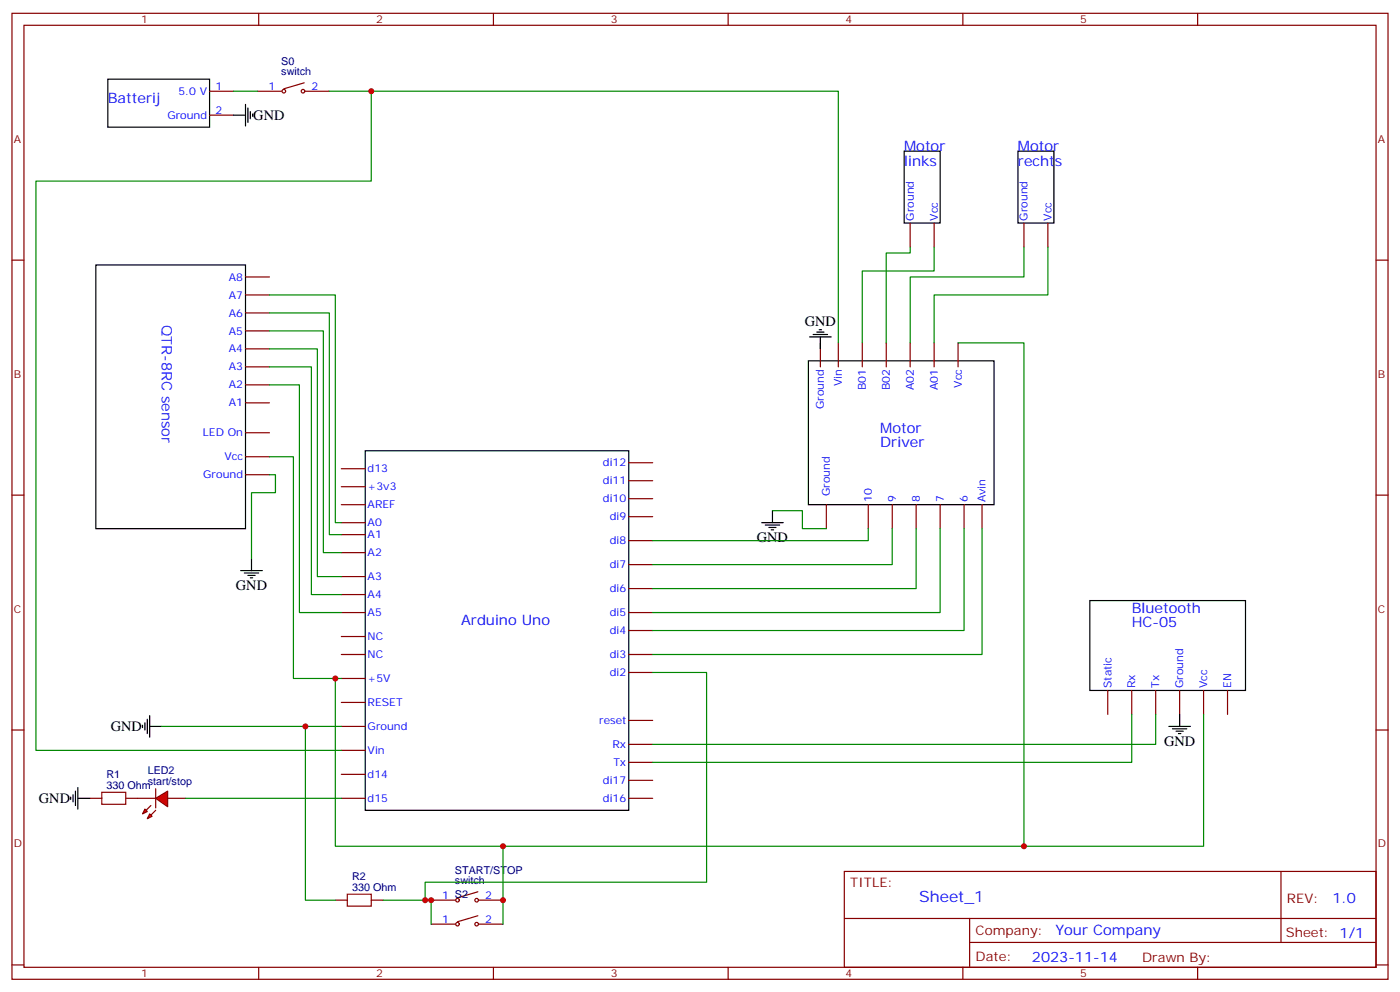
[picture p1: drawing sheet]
<svg xmlns="http://www.w3.org/2000/svg" width="412mm" height="292mm" viewBox="0 0 412 292" stroke-linecap="round" stroke-linejoin="round" font-family="sans-serif">
<g fill="none" stroke="#870000" stroke-width=".35">
<path d="M3.5 3.9h405.4v284.4h-405.4zM7.1 7.4h398.2v277.3h-398.2zM76.2 3.9v3.5M145.3 3.9v3.5M214.5 3.9v3.5M283.6 3.9v3.5M352.8 3.9v3.5M61.7 26.8h7.1M61.7 33.9h7.1M75.8 26.8h7.1M89.6 24.4l-6 1.7M90 26.8h7"/>
<path d="M3.5 76.6h3.6M268.1 65.7v7M275.2 65.7v7M301.6 65.7v7M308.7 65.7v7M405.3 76.6h3.6M72.3 81.5h7.1M72.3 86.8h7.1M72.3 92.1h7.1M72.3 97.4h7.1M72.3 102.7h7.1M72.3 108h7.1"/>
<path d="M72.3 113.3h7.1M72.3 118.6h7.1M241.7 100.9v7.1M246.9 100.9v7.1M254 100.9v7.1M261.1 100.9v7.1M268.1 100.9v7.1M275.2 100.9v7.1M282.2 100.9v7.1M72.3 127.4h7.1M72.3 134.4h7.1M72.3 139.7h7.1"/>
<path d="M100.5 138h7.1M185.2 136.2h7.1M3.5 145.7h3.6M100.5 143.3h7.1M100.5 148.6h7.1M100.5 153.8h7.1M100.5 157.4h7.1M185.2 141.5h7.1M185.2 146.8h7.1M185.2 152.1h7.1M185.2 159.1h7.1M255.8 148.6v7"/>
<path d="M262.8 148.6v7M269.9 148.6v7M276.9 148.6v7M284 148.6v7M289.3 148.6v7M405.3 145.7h3.6M100.5 162.7h7.1M100.5 169.7h7.1M100.5 175h7.1M185.2 166.2h7.1M185.2 173.2h7.1M100.5 180.3h7.1"/>
<path d="M100.5 192.7h7.1M100.5 187.4h7.1M100.5 199.7h7.1M185.2 180.3h7.1M185.2 185.6h7.1M185.2 192.7h7.1M185.2 197.9h7.1M3.5 214.9h3.6M100.5 206.8h7.1M100.5 213.8h7.1M185.2 212.1h7.1M185.2 219.1h7.1"/>
<path d="M326.3 203.2v7.1M333.4 203.2v7.1M340.4 203.2v7.1M347.5 203.2v7.1M354.5 203.2v7.1M361.6 203.2v7.1M405.3 214.9h3.6M26.5 235h3.5M37 235h3.6M100.5 235h7.1M100.5 220.9h7.1M100.5 227.9h7.1"/>
<path d="M185.2 235h7.1M185.2 224.4h7.1M185.2 229.7h7.1M248.7 256.5h156.6v28.2h-156.6zM377.3 256.5v20.9M127 265h7.1M140.8 262.5l-6 1.8M141.1 265h7.1M248.7 270.4h156.5M285.6 277.4h119.6M285.6 270.4v14.1M3.5 284h3.6"/>
<path d="M76.2 284.7v3.6M145.3 284.7v3.6M214.5 284.7v3.6M283.6 284.7v3.6M352.8 284.7v3.6M405.3 284h3.6"/>
<circle cx="83.6" cy="26.8" r=".53"/>
<circle cx="89.3" cy="26.8" r=".53"/>
<circle cx="134.8" cy="265" r=".53"/>
<circle cx="140.4" cy="265" r=".53"/>
</g>
<g fill="none" stroke="#000" stroke-width=".35">
<path d="M31.7 23.3h30v14.1h-30zM68.8 33.9h3.5M72.3 30.7v6.4M73 31.8v4.2M73.7 32.8v2.2M74.4 33.5v.8M266.3 44.5h10.6v21.2h-10.6zM299.9 44.5h10.5v21.2h-10.5zM28.2 78h44.1v77.6h-44.1zM238.5 99.2h6.3M239.5 98.5h4.3M240.6 97.8h2.1"/>
<path d="M241.3 97h.7M241.7 99.2v3.5M238.1 106.2h54.7v42.4h-54.7zM107.6 132.7h77.6v105.8h-77.6zM321 176.8h45.9v26.4h-45.9zM344.3 213.8h6.4M345.4 214.5h4.2M346.4 215.2h2.1M347.1 215.9h.7M347.5 210.3v3.5"/>
</g>
<path d="M30 233.2h7v3.5h-7z" fill="none" stroke="#a10000" stroke-width=".35"/>
<path d="M68.8 26.8h7M97 26.8h149.9v74.1M268.1 72.7v1.8h-7v26.4M275.2 72.7v7.1h-21.2v21.1M301.6 72.7v8.8h-33.5v19.4M308.7 72.7v14.1h-33.5v14.1M289.3 155.6v37.1h-97" fill="none" stroke="#008700" stroke-width=".35"/>
<g fill="#f00" stroke="#870000" stroke-width=".35">
<path d="M45.9 235l3.5-2.1v4.6z"/>
<path d="M45.9 232.2v5.6z"/>
</g>
<g fill="#870000" stroke="#870000" stroke-width=".35">
<path d="M45.9 238.5l-1.5 1.4z"/>
<path d="M44.4 237.1l-1.4 1.4z"/>
</g>
<g fill="#f00" stroke="#870000" stroke-width=".35">
<path d="M44.1 239.6l.7 .7-1.4 .7z"/>
<path d="M42.7 238.2l.7 .7-1.4 .7z"/>
</g>
<g fill="none" stroke="#870000" stroke-width=".35">
<path d="M243.4 148.6v7M40.6 235h5.3M49.4 235h5.3M98.8 265h3.5M109.4 265h3.5M127 272h7.1M140.8 269.6l-6 1.7M141.1 272h7.1"/>
<circle cx="134.8" cy="272" r=".53"/>
<circle cx="140.4" cy="272" r=".53"/>
</g>
<g fill="none" stroke="#000" stroke-width=".35">
<path d="M224.4 153.8h6.3M225.4 154.6h4.3M226.5 155.3h2.1M227.2 156h.7M227.5 150.3v3.5M70.9 168h6.4M72 168.7h4.2M73 169.4h2.1M73.7 170.1h.7M74.1 164.4v3.6M42 213.5v.7M42.7 212.8v2.1"/>
<path d="M43.4 211.7v4.2M44.1 213.8h3.5M44.1 210.6v6.4M20.8 234.6v.7M21.5 233.9v2.1M22.2 232.9v4.2M22.9 235h3.6M22.9 231.8v6.4"/>
</g>
<g fill="none" stroke="#008700" stroke-width=".35">
<path d="M109.4 26.8v26.5h-98.8v167.6h89.9M79.4 86.8h19.4v67h1.7M79.4 92.1h17.6v65.3h3.5M79.4 97.4h15.8v65.3h5.3M79.4 102.7h14.1v67h7M79.4 108h12.3v67h8.8M79.4 113.3h8.8v67h12.3M282.2 100.9h19.4v148.2h-153.4M79.4 139.7h1.7v5.3h-7v19.4M79.4 134.4h7v65.3h12.4M227.5 150.3h8.9v5.3h7M255.8 155.6v3.5h-63.5"/>
<path d="M262.8 155.6v10.6h-70.5M269.9 155.6v17.6h-77.6M276.9 155.6v24.7h-84.6M284 155.6v30h-91.7M100.5 199.7h-1.7v49.4h49.4v22.9M192.3 197.9h15.8v61.8h-82.9v5.3M47.6 213.8h42.4M100.5 213.8h-10.5v51.2h8.8M333.4 210.3v14.1h-141.1M340.4 210.3v8.8h-148.1M354.5 210.3v38.8h-52.9M54.7 235h45.8"/>
<path d="M112.9 265h14.1v7"/>
</g>
<path d="M102.3 263.2h7.1v3.5h-7.1z" fill="none" stroke="#a10000" stroke-width=".35"/>
<g fill="#c00">
<circle cx="90" cy="213.8" r=".88"/>
<circle cx="127" cy="265" r=".88"/>
<circle cx="125.2" cy="265" r=".88"/>
<circle cx="148.2" cy="265" r=".88"/>
<circle cx="109.4" cy="26.8" r=".88"/>
<circle cx="98.8" cy="199.7" r=".88"/>
<circle cx="148.2" cy="249.1" r=".88"/>
<circle cx="301.6" cy="249.1" r=".88"/>
</g>
<text font-size="4.6" fill="#00f" x="270.8" y="265.5">Sheet_1</text>
<g font-size="4.2" fill="#00f">
<text x="31.7" y="30.4">Batterij</text>
<text x="266.3" y="44.5">Motor</text>
<text x="299.9" y="44.5">Motor</text>
<text x="266.3" y="48.7">links</text>
<text x="299.9" y="48.7">rechts</text>
<text x="47.6" y="95.6" transform="rotate(90 47.6 95.6)">QTR-8RC sensor</text>
<text x="259.3" y="127.4">Motor</text>
<text x="259.3" y="131.6">Driver</text>
<text x="135.8" y="183.8">Arduino Uno</text>
<text x="333.4" y="180.3">Bluetooth</text>
<text x="333.4" y="184.5">HC-05</text>
<text x="392.5" y="265.8">1.0</text>
<text x="310.9" y="275.3">Your Company</text>
<text x="304" y="283.1">2023-11-14</text>
</g>
<g font-size="4.2">
<text x="74.6" y="35.4">GND</text>
<text x="237.1" y="95.9">GND</text>
<text x="223" y="159.5">GND</text>
<text x="69.5" y="173.6">GND</text>
<text x="32.6" y="215.3">GND</text>
<text x="342.9" y="219.5">GND</text>
<text x="11.5" y="236.5">GND</text>
</g>
<g font-size="3.9" fill="#800">
<text x="250.5" y="261.1">TITLE:</text>
<text x="379.1" y="265.8">REV:</text>
<text x="287.4" y="275.3">Company:</text>
<text x="378.7" y="275.9">Sheet: 1/1</text>
<text x="287.4" y="283">Date:</text>
<text x="336.4" y="283.1">Drawn By:</text>
</g>
<g font-size="3.2" fill="#800">
<text x="41.6" y="6.9">1</text>
<text x="110.8" y="6.9">2</text>
<text x="179.9" y="6.9">3</text>
<text x="249.1" y="6.9">4</text>
<text x="318.2" y="6.9">5</text>
<text x="4.1" y="42">A</text>
<text x="405.9" y="42">A</text>
<text x="4.1" y="111.2">B</text>
<text x="405.9" y="111.2">B</text>
<text x="4.1" y="180.3">C</text>
<text x="405.9" y="180.3">C</text>
<text x="4.1" y="249.4">D</text>
<text x="405.9" y="249.4">D</text>
<text x="41.6" y="287.7">1</text>
<text x="110.8" y="287.7">2</text>
<text x="179.9" y="287.7">3</text>
<text x="249.1" y="287.7">4</text>
<text x="318.2" y="287.7">5</text>
</g>
<g font-size="3.2" fill="#000080">
<text x="82.9" y="22.2">switch</text>
<text x="82.9" y="19">S0</text>
<text x="43.5" y="227.9">LED2</text>
<text x="31.4" y="232.2">330 Ohm</text>
<text x="31.4" y="228.9">R1</text>
<text x="43.5" y="231.1">start/stop</text>
<text x="134" y="257.1">START/STOP</text>
<text x="103.7" y="262.1">330 Ohm</text>
<text x="103.7" y="258.9">R2</text>
<text x="134" y="260.3">switch</text>
</g>
<g font-size="3.2" fill="#00f">
<text x="52.6" y="27.9">5.0 V</text>
<text x="63.5" y="26.5">1</text>
<text x="79.1" y="26.5">1</text>
<text x="91.7" y="26.5">2</text>
<text x="49.3" y="35">Ground</text>
<text x="63.5" y="33.5">2</text>
<text x="269.2" y="64.9" transform="rotate(-90 269.2 64.9)">Ground</text>
<text x="276.2" y="64.9" transform="rotate(-90 276.2 64.9)">Vcc</text>
<text x="302.7" y="64.9" transform="rotate(-90 302.7 64.9)">Ground</text>
<text x="309.7" y="64.9" transform="rotate(-90 309.7 64.9)">Vcc</text>
<text x="67.4" y="82.6">A8</text>
<text x="67.4" y="87.9">A7</text>
<text x="67.4" y="93.2">A6</text>
<text x="67.4" y="98.5">A5</text>
<text x="67.4" y="103.8">A4</text>
<text x="67.4" y="109">A3</text>
<text x="248" y="113.7" transform="rotate(-90 248 113.7)">Vin</text>
<text x="67.4" y="114.3">A2</text>
<text x="67.4" y="119.6">A1</text>
<text x="255.1" y="114.9" transform="rotate(-90 255.1 114.9)">B01</text>
<text x="262.1" y="114.9" transform="rotate(-90 262.1 114.9)">B02</text>
<text x="269.2" y="114.9" transform="rotate(-90 269.2 114.9)">A02</text>
<text x="276.2" y="114.9" transform="rotate(-90 276.2 114.9)">A01</text>
<text x="283.3" y="114.2" transform="rotate(-90 283.3 114.2)">Vcc</text>
<text x="242.7" y="120.4" transform="rotate(-90 242.7 120.4)">Ground</text>
<text x="59.8" y="128.4">LED On</text>
<text x="66.1" y="135.5">Vcc</text>
<text x="177.6" y="137.3">di12</text>
<text x="59.9" y="140.8">Ground</text>
<text x="108.3" y="139">d13</text>
<text x="177.6" y="142.6">di11</text>
<text x="108.3" y="144.3">+3v3</text>
<text x="108.3" y="149.6">AREF</text>
<text x="177.6" y="147.8">di10</text>
<text x="244.5" y="146.1" transform="rotate(-90 244.5 146.1)">Ground</text>
<text x="256.8" y="147.8" transform="rotate(-90 256.8 147.8)">10</text>
<text x="263.9" y="147.8" transform="rotate(-90 263.9 147.8)">9</text>
<text x="270.9" y="147.8" transform="rotate(-90 270.9 147.8)">8</text>
<text x="278" y="147.8" transform="rotate(-90 278 147.8)">7</text>
<text x="285" y="147.8" transform="rotate(-90 285 147.8)">6</text>
<text x="290.3" y="147.8" transform="rotate(-90 290.3 147.8)">Avin</text>
<text x="108.3" y="154.9">A0</text>
<text x="179.6" y="153.1">di9</text>
<text x="108.3" y="158.4">A1</text>
<text x="179.6" y="160.2">di8</text>
<text x="108.3" y="163.7">A2</text>
<text x="179.6" y="167.3">di7</text>
<text x="108.3" y="170.8">A3</text>
<text x="108.3" y="176.1">A4</text>
<text x="179.6" y="174.3">di6</text>
<text x="108.3" y="181.4">A5</text>
<text x="179.6" y="181.4">di5</text>
<text x="108.3" y="188.4">NC</text>
<text x="179.6" y="186.7">di4</text>
<text x="108.3" y="193.7">NC</text>
<text x="179.6" y="193.7">di3</text>
<text x="108.3" y="200.8">+5V</text>
<text x="179.6" y="199">di2</text>
<text x="327.4" y="202.5" transform="rotate(-90 327.4 202.5)">Static</text>
<text x="334.4" y="202.5" transform="rotate(-90 334.4 202.5)">Rx</text>
<text x="341.5" y="202.5" transform="rotate(-90 341.5 202.5)">Tx</text>
<text x="348.5" y="202.5" transform="rotate(-90 348.5 202.5)">Ground</text>
<text x="355.6" y="202.5" transform="rotate(-90 355.6 202.5)">Vcc</text>
<text x="362.7" y="202.5" transform="rotate(-90 362.7 202.5)">EN</text>
<text x="108.3" y="207.8">RESET</text>
<text x="108.3" y="214.9">Ground</text>
<text x="176.5" y="213.1">reset</text>
<text x="108.3" y="221.9">Vin</text>
<text x="180.4" y="220.2">Rx</text>
<text x="180.7" y="225.5">Tx</text>
<text x="108.3" y="229">d14</text>
<text x="177.6" y="230.8">di17</text>
<text x="108.3" y="236">d15</text>
<text x="177.6" y="236">di16</text>
<text x="130.3" y="264.6">1 S2</text>
<text x="142.9" y="264.6">2</text>
<text x="130.3" y="271.7">1</text>
<text x="142.9" y="271.7">2</text>
</g>
</svg>
